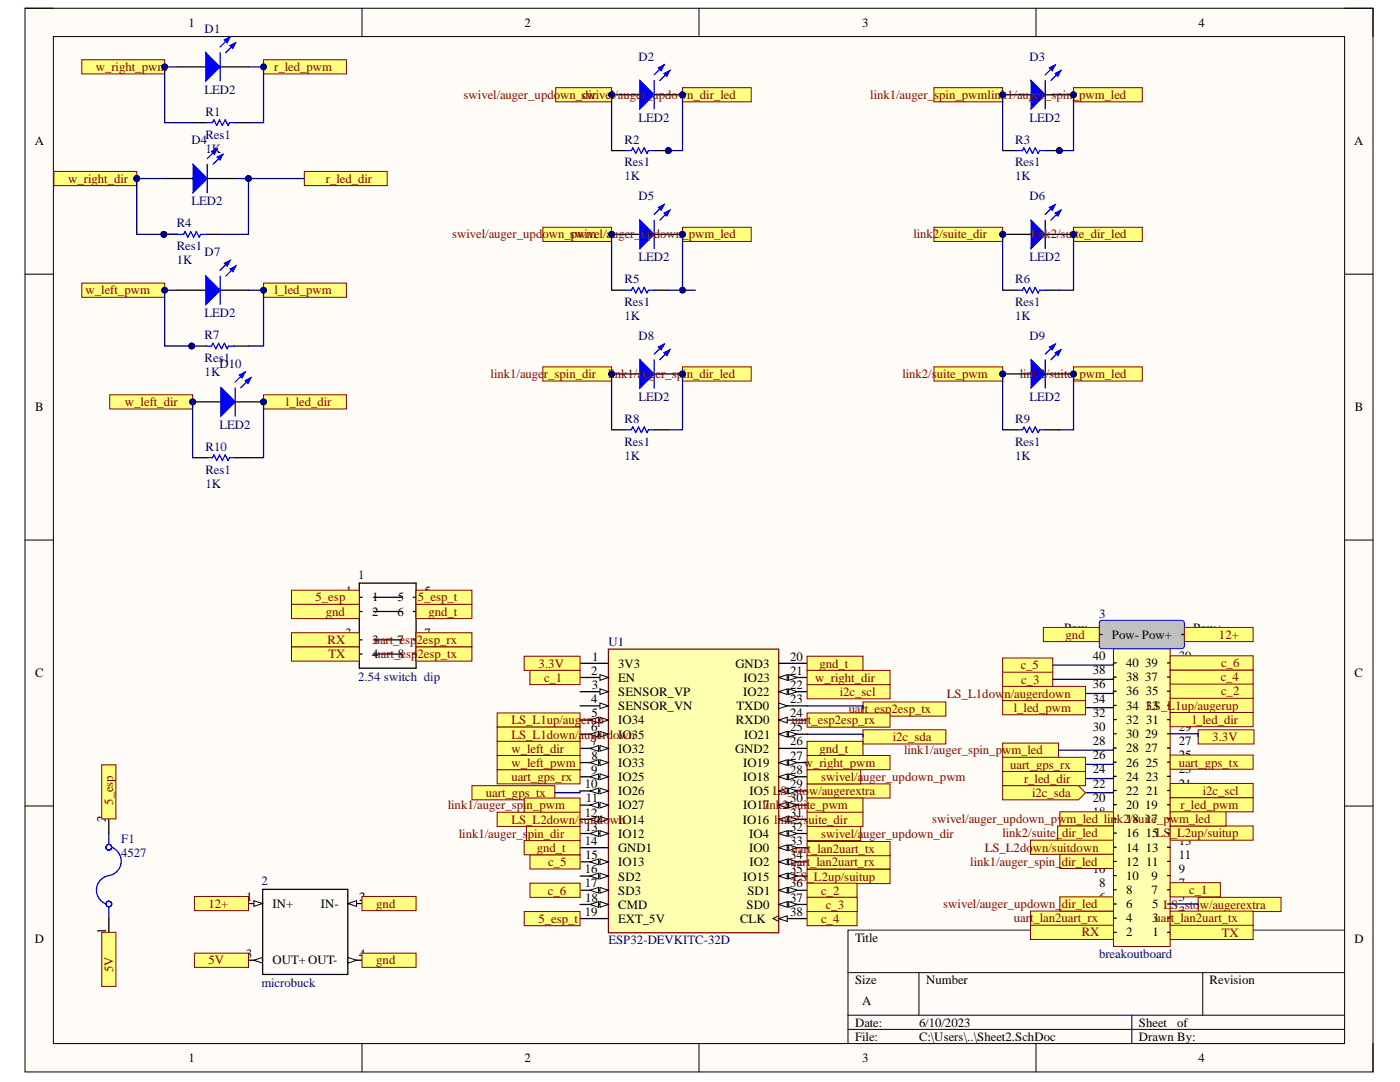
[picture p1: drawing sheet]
# Altium project central_childboard.PrjPcb
1 sheet, 25 parts. Net scope: flat (ports and power ports of the same name join across sheets).
Board file: Central childboard.PcbDoc

## Sheet Sheet2.SchDoc
size A; SheetNumber: 1; SheetTotal: 1

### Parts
1  2.54 switch  dip  [2.54mm Pitch 4 Way DIP Slide Switch]
2  microbuck  [Micro buck]
3  breakoutboard  [breakoutboard connections]
D1  LED2  [3.2X1.6X1.1]
D2  LED2  [3.2X1.6X1.1]
D3  LED2  [3.2X1.6X1.1]
D4  LED2  [3.2X1.6X1.1]
D5  LED2  [3.2X1.6X1.1]
D6  LED2  [3.2X1.6X1.1]
D7  LED2  [3.2X1.6X1.1]
D8  LED2  [3.2X1.6X1.1]
D9  LED2  [3.2X1.6X1.1]
D10  LED2  [3.2X1.6X1.1]
F1  4527  [FUSE_4527]
R1  Res1  value 1K  [AXIAL-0.3]
R2  Res1  value 1K  [AXIAL-0.3]
R3  Res1  value 1K  [AXIAL-0.3]
R4  Res1  value 1K  [AXIAL-0.3]
R5  Res1  value 1K  [AXIAL-0.3]
R6  Res1  value 1K  [AXIAL-0.3]
R7  Res1  value 1K  [AXIAL-0.3]
R8  Res1  value 1K  [AXIAL-0.3]
R9  Res1  value 1K  [AXIAL-0.3]
R10  Res1  value 1K  [AXIAL-0.3]
U1  ESP32-DEVKITC-32D  [MODULE_ESP32-DEVKITC-32D]

### Ports
3.3V, 5_esp, 5_esp_t, 5V, 12+, c_1, c_2, c_3, c_4, c_5, c_6, gnd, gnd_t, i2c_scl, i2c_sda, l_led_dir, l_led_pwm, link1/auger_spin_dir, link1/auger_spin_dir_led, link1/auger_spin_pwm, link1/auger_spin_pwm_led, link2/suite_dir, link2/suite_dir_led, link2/suite_pwm, link2/suite_pwm_led, LS_L1down/augerdown, LS_L1up/augerup, LS_L2down/suitdown, LS_L2up/suitup, LS_stow/augerextra, r_led_dir, r_led_pwm, RX, swivel/auger_updown_dir, swivel/auger_updown_dir_led, swivel/auger_updown_pwm, swivel/auger_updown_pwm_led, TX, uart_esp2esp_rx, uart_esp2esp_tx, uart_gps_rx, uart_gps_tx, uart_lan2uart_rx, uart_lan2uart_tx, w_left_dir, w_left_pwm, w_right_dir, w_right_pwm

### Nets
Net1_1: 1.1 F1.2 ; port 5_esp
Net1_2: 1.2 2.2(IN-) 2.4(OUT-) 3.Pow- ; port gnd
Net1_3: 1.3 3.2 ; port RX
Net1_4: 1.4 3.1 ; port TX
Net1_5: 1.5 U1.19(EXT_5V) ; port 5_esp_t
Net1_6: 1.6 U1.14(GND1) U1.20(GND3) U1.26(GND2) ; port gnd_t
Net1_7: 1.7 U1.24(RXD0) ; port uart_esp2esp_rx
Net1_8: 1.8 U1.23(TXD0) ; port uart_esp2esp_tx
Net2_1: 2.1(IN+) 3.Pow+ ; port 12+
Net2_3: 2.3(OUT+) F1.1 ; port 5V
Net3_3: 3.3 U1.33(IO0) ; port uart_lan2uart_tx
Net3_4: 3.4 U1.34(IO2) ; port uart_lan2uart_rx
Net3_5: 3.5 U1.29(IO5) ; port LS_stow/augerextra
Net3_6: 3.6 D2.2(K) R2.2 ; port swivel/auger_updown_dir_led
Net3_7: 3.7 U1.2(EN) ; port c_1
Net3_12: 3.12 D8.2(K) R8.2 ; port link1/auger_spin_dir_led
Net3_14: 3.14 U1.12(IO14) ; port LS_L2down/suitdown
Net3_15: 3.15 U1.35(IO15) ; port LS_L2up/suitup
Net3_16: 3.16 D6.2(K) R6.2 ; port link2/suite_dir_led
Net3_17: 3.17 D9.2(K) R9.2 ; port link2/suite_pwm_led
Net3_18: 3.18 D5.2(K) R5.2 ; port swivel/auger_updown_pwm_led
Net3_19: 3.19 D1.2(K) R1.2 ; port r_led_pwm
Net3_21: 3.21 U1.22(IO22) ; port i2c_scl
Net3_24: 3.24 D4.2(K) R4.2 ; port r_led_dir
Net3_25: 3.25 U1.10(IO26) ; port uart_gps_tx
Net3_26: 3.26 U1.9(IO25) ; port uart_gps_rx
Net3_28: 3.28 D3.2(K) R3.2 ; port link1/auger_spin_pwm_led
Net3_29: 3.29 U1.1(3V3) ; port 3.3V
Net3_31: 3.31 D10.2(K) R10.2 ; port l_led_dir
Net3_33: 3.33 U1.5(IO34) ; port LS_L1up/augerup
Net3_34: 3.34 D7.2(K) R7.2 ; port l_led_pwm
Net3_35: 3.35 U1.36(SD1) ; port c_2
Net3_36: 3.36 U1.6(IO35) ; port LS_L1down/augerdown
Net3_37: 3.37 U1.38(CLK) ; port c_4
Net3_38: 3.38 U1.37(SD0) ; port c_3
Net3_39: 3.39 U1.17(SD3) ; port c_6
Net3_40: 3.40 U1.15(IO13) ; port c_5
NetD1_1: D1.1(A) R1.1 U1.27(IO19) ; port w_right_pwm
NetD2_1: D2.1(A) R2.1 U1.32(IO4) ; port swivel/auger_updown_dir
NetD3_1: D3.1(A) R3.1 U1.11(IO27) ; port link1/auger_spin_pwm
NetD4_1: D4.1(A) R4.1 U1.21(IO23) ; port w_right_dir
NetD5_1: D5.1(A) R5.1 U1.28(IO18) ; port swivel/auger_updown_pwm
NetD6_1: D6.1(A) R6.1 U1.31(IO16) ; port link2/suite_dir
NetD7_1: D7.1(A) R7.1 U1.8(IO33) ; port w_left_pwm
NetD8_1: D8.1(A) R8.1 U1.13(IO12) ; port link1/auger_spin_dir
NetD9_1: D9.1(A) R9.1 U1.30(IO17) ; port link2/suite_pwm
NetD10_1: D10.1(A) R10.1 U1.7(IO32) ; port w_left_dir
NetU1_25: U1.25(IO21) ; port i2c_sda

Not connected (* = marked no-connect by the designer): 3 8 9 10 11 13 20 22 23 27 30 32; U1 3(SENSOR_VP) 4(SENSOR_VN) 16(SD2) 18(CMD)
